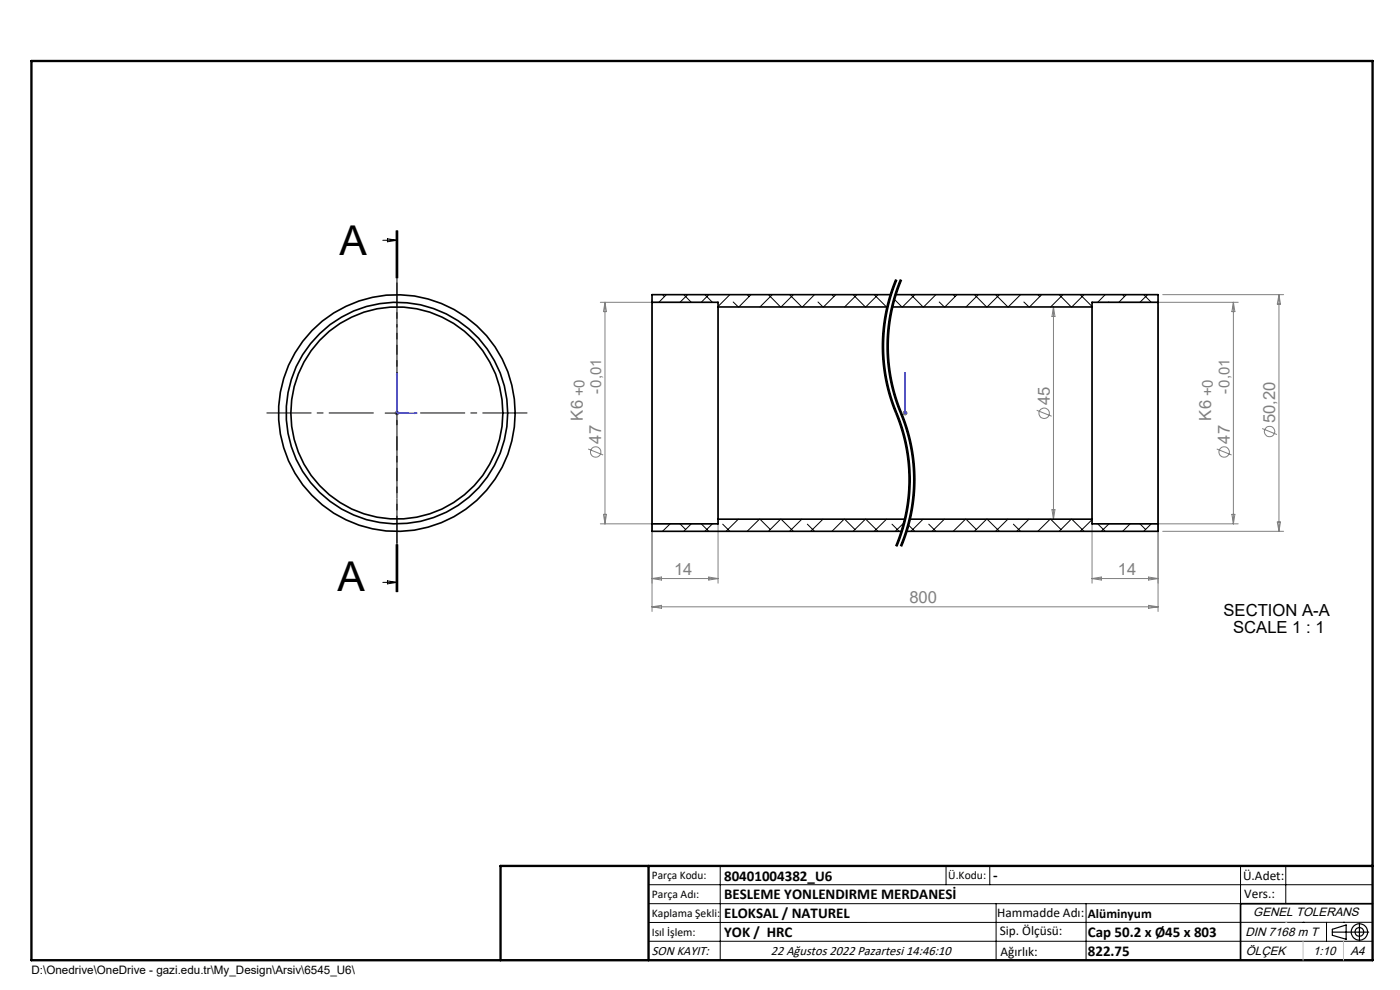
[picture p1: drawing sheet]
<svg xmlns="http://www.w3.org/2000/svg" width="297mm" height="210mm" viewBox="0 0 297 210" stroke-linecap="round" stroke-linejoin="round" font-family="sans-serif">
<g fill="none" stroke="#808080" stroke-width=".21">
<path d="M127.4 64.1h23.9M128.3 64.1l.4 2h-.7zM128.3 64.1v47M138.3 63.5v66.2M152.3 65.1v58.6M223.5 65.1v45M223.5 65.1l.3 2h-.6zM231.7 65.1v58.6M232.7 64.1h30M245.7 63.5v66.2M246.7 62.5h25.6M261.7 64.1v47"/>
<path d="M261.7 64.1l.3 2h-.7zM271.3 62.5v50.2M271.3 62.5l.3 2h-.6zM83.7 87.6h1M83.9 87.3l.7 .7M84.2 87.1v1M84.6 87.3l-.7 .7M124.8 95.2l3.2 1.3M191.5 87.6h1M191.7 87.3l.7 .7M192 87.1v1M192.4 87.3l-.7 .7"/>
<path d="M219.9 87l3.2 1.3M258.1 95.2l3.2 1.3M267.8 90.9l3.1 1.3M127.4 111.1h23.9M128 109.1h.7l-.4 2zM223.2 108.1h.6l-.3 2zM232.7 111.1h30M246.7 112.7h25.6M261.3 109.1h.7l-.3 2zM271 110.7h.6l-.3 2zM138.3 122.7l2-.3v.6zM138.3 122.7h14"/>
<path d="M138.3 128.7h107.4M138.3 128.7l2-.3v.6zM150.4 122.4l1.9 .3-1.9 .3zM231.7 122.7h14M231.7 122.7l1.9-.3v.6zM243.7 122.4l2 .3-2 .3zM243.7 128.4l2 .3-2 .3z"/>
<circle cx="126.4" cy="95.9" r="1.11"/>
<circle cx="221.5" cy="87.7" r="1.11"/>
<circle cx="259.7" cy="95.9" r="1.1"/>
<circle cx="269.3" cy="91.5" r="1.09"/>
</g>
<path d="M190.1 59.3a36.8 36.8 0 0 0 0 28.3M191.1 59.3a36.8 36.8 0 0 0 0 28.3M190.1 87.6a36.8 36.8 0 0 1 0 28.3M191.1 87.6a36.8 36.8 0 0 1 0 28.3" fill="none" stroke="#000" stroke-width=".21" stroke-dasharray="6.3 1.3 1.3 1.3" stroke-dashoffset="3.9" stroke-linecap="butt"/>
<g fill="none" stroke="#000" stroke-width=".21">
<path d="M81.2 51h3M82.2 50.7l2 .3-2 .3zM84 49v10M84.2 49v10M84.4 49v10M190 59.3l-1.2 3.3-.9 3.4M190.1 59.3a37.2 37.2 0 0 0 .7 29.9 36.8 36.8 0 0 1-.7 26.7M190.3 59.4a36.6 36.6 0 0 0-1.4 24M191 59.3l-1.2 3.3-.9 3.4M191.1 59.3a37.2 37.2 0 0 0 .7 29.9 36.8 36.8 0 0 1-.7 26.7M191.3 59.4a36.6 36.6 0 0 0-1.4 24M187.1 73.9l.3 4.4"/>
<path d="M187.2 71.3l-.1 2.6M187.4 78.3a44 44 0 0 0 3.5 11.8 36.6 36.6 0 0 1 1.9 10.3M187.9 66l-.7 5.3M188.1 73.9l.3 4.4M188.2 71.3l-.1 2.6M188.4 78.3a44 44 0 0 0 3.5 11.8 36.6 36.6 0 0 1 1.9 10.3M188.9 66l-.7 5.3M81.7 87.6h5M84.2 85.1v5M188.9 83.4l1.2 3.7M189.9 83.4l2 5.8M190.1 87.1l.2 .4z"/>
<path d="M190.3 87.5l.6 1.7M190.9 89.2a36.9 36.9 0 0 1 2.1 15.6M191.9 89.2a36.9 36.9 0 0 1 2.1 15.6M84 115.5v10M84.2 115.5v10M84.4 115.5v10zM191.2 112.5l-1.2 3.3M191.5 112.6l-1.2 3.3M191.8 111.8l-.3 .8M192.2 112.5l-1.2 3.3M192.5 112.6l-1.2 3.3M192.7 103.9l-.5 4.4-1 4.2"/>
<path d="M192.8 111.8l-.3 .8M192.8 100.4v1.8M192.8 102.2l-.1 1.7M193 104.8l-.4 3.5-.8 3.5M193.7 103.9l-.5 4.4-1 4.2M193.8 100.4v1.8M193.8 102.2l-.1 1.7M194 104.8l-.4 3.5-.8 3.5M81.2 123.5h3M82.2 123.2l2 .3-2 .4zM137.6 187.7h153.6M137.6 191.7h153.6"/>
<path d="M137.6 199.7h153.6M152.8 183.7v20M200.7 183.7v4M210 183.7v4M211.3 191.7v12M230.4 191.7v12M263.2 183.7v20M272.8 183.7v8M276.4 195.6h.1M281.4 195.6v4.1M285 195.6h.1M291.2 195.6l-153.6 .1"/>
</g>
<g fill="none" stroke="#000" stroke-width=".25">
<path d="M282.6 197.7h7.8M282.6 197.1l3-.9v3l-3-.8zM288.4 195.8v3.8M106.2 203.7h185"/>
<circle cx="288.4" cy="197.7" r="1.74"/>
<circle cx="288.4" cy="197.7" r=".93"/>
</g>
<path d="M84.2 79v8.6h4.3M84.2 79l.1 .5h-.2zM192 79v.5v-.5M192 79v8.6M88.1 87.5l.4 .1-.4 .1zM192 87.5v.2zM192 87.6h.1" fill="none" stroke="#00f" stroke-width=".21"/>
<path d="M79.2 87.6h-22.6M84.2 82.6v-22.6M84.2 92.6v22.6M89.2 87.6h22.6" fill="none" stroke="#000" stroke-width=".21" stroke-dasharray="15.2 1.3 1.3 1.3" stroke-dashoffset="5.8"/>
<path d="M84.2 49v76.5" fill="none" stroke="#000" stroke-width=".21" stroke-dasharray="6.3 1.3 1.3 1.3" stroke-dashoffset=".5"/>
<path d="M291.2 191.7h-28v12" fill="none" stroke="#000" stroke-width=".35"/>
<path d="M6.7 12.9h284.5v190.8h-284.5zM137.6 183.7v20M291.2 183.7h-185v20" fill="none" stroke="#000" stroke-width=".5"/>
<path d="M276.4 199.7v4M285 199.7v4" fill="none" stroke="#c0c0c0" stroke-width=".21"/>
<path d="M272.8 195.6h.1" fill="none" stroke="#c0c0c0" stroke-width=".25"/>
<g fill="#00f">
<path d="M88.1 87.5l.4 .1-.4 .1zM84.2 79l.1 .5h-.2z"/>
<path d="M192 87.5v.2zM192 79v.5zM192 87.5v.2zM192 79v.5z"/>
</g>
<g fill="none" stroke="#000" stroke-width=".35">
<path d="M138.3 64.1v47M138.3 64.1h14v1M152.3 65.1v45M152.3 65.1h35.9M188.9 62.5h-50.6v1.6M189.3 65.1h42.4M190 62.5h55.7v1.6M231.7 65.1v45M245.7 64.1v47M245.7 64.1h-14v1M138.3 111.1v1.6h53M152.3 110.1h39.7"/>
<path d="M152.3 110.1v1h-14M193 110.1h38.7M231.7 110.1v1h14M245.7 111.1v1.6h-53.4"/>
<circle cx="84.2" cy="87.6" r="22.5"/>
<circle cx="84.2" cy="87.6" r="25.1"/>
<circle cx="84.2" cy="87.6" r="23.5"/>
</g>
<g fill="none" stroke="#000" stroke-width=".21">
<path d="M140.5 62.5l.5 .4M141.4 62.5l-1.6 1.6M145.1 62.5l1.5 1.6M145.9 62.5l-1.6 1.6M149.5 62.5l1.6 1.6M150.4 62.5l-1.6 1.6M154.8 62.5l-2.5 2.5M155.5 64.1l1.1 1M158.5 62.5l.4 .4M159.3 62.5l-2.6 2.6M163 62.5l2.6 2.6M163.8 62.5l-2.6 2.6"/>
<path d="M167.5 62.5l2.6 2.6M168.3 62.5l-2.6 2.6M172.8 62.5l-2.6 2.6M173.5 64.1l1.1 1M176.5 62.5l.4 .4M177.3 62.5l-2.6 2.6M181 62.5l2.6 2.6M181.8 62.5l-2.6 2.6M185.5 62.5l2.6 2.6M186.3 62.5l-2.6 2.6M188.3 65l-.1 .1M189.7 63.5l1.6 1.6"/>
<path d="M193.3 62.5l2.5 2.6M194.1 62.5l-2.6 2.6M198.5 62.5l-2.6 2.6M199.2 64.1l1.1 1M202.2 62.5l.4 .4M203 62.5l-2.6 2.6M206.7 62.5l2.6 2.6M207.5 62.5l-2.6 2.6M211.2 62.5l2.6 2.6M212 62.5l-2.6 2.6M216.5 62.5l-2.6 2.6M217.2 64.1l1.1 1"/>
<path d="M220.2 62.5l.4 .4M221 62.5l-2.6 2.6M224.7 62.5l2.6 2.6M225.5 62.5l-2.6 2.6M229.2 62.5l2.5 2.5M230 62.5l-2.6 2.6M234.5 62.5l-1.6 1.6M235.2 64.1h.1M238.2 62.5l.3 .4M238.9 62.5l-1.6 1.6M242.6 62.5l1.6 1.6M243.5 62.5l-1.7 1.6"/>
<path d="M142.2 111.1l-1.7 1.6M144.3 111.1l1.2 1.2M146.6 111.1l-1.5 1.6M148.8 111.1l1.6 1.6M151.1 111.1l-1.6 1.6M153.3 111.2l1.5 1.5M156.6 110.1l-2.6 2.6M161.1 110.1l-2.6 2.6M161.2 110.1l2.2 2.2M165.6 110.1l-2.6 2.6M165.7 110.1l2.6 2.6M170.1 110.1l-2.6 2.6"/>
<path d="M171.3 111.2l1.5 1.5M174.6 110.1l-2.6 2.6M179.1 110.1l-2.6 2.6M179.2 110.1l2.2 2.2M183.6 110.1l-2.6 2.6M183.7 110.1l2.6 2.6M188.1 110.1l-2.6 2.6M189.2 111.2l1.5 1.5M191.8 110.9l-1.9 1.8M192.7 111.3l1.4 1.4M195.8 110.1l-2.5 2.6M197 111.2l1.5 1.5"/>
<path d="M200.3 110.1l-2.6 2.6M204.8 110.1l-2.6 2.6M204.9 110.1l2.2 2.2M209.3 110.1l-2.6 2.6M209.4 110.1l2.6 2.6M213.8 110.1l-2.6 2.6M215 111.2l1.5 1.5M218.3 110.1l-2.6 2.6M222.8 110.1l-2.6 2.6M222.9 110.1l2.2 2.2M227.3 110.1l-2.6 2.6M227.4 110.1l2.6 2.6"/>
<path d="M231.7 110.2l-2.5 2.5M232.9 111.2l1.6 1.5M235.3 111.1l-1.7 1.6M239.7 111.1l-1.5 1.6M241.8 111.1l1.2 1.2M244.2 111.1l-1.6 1.6"/>
</g>
<g font-size="8.7">
<text x="72" y="54.1">A</text>
<text x="71.6" y="125.4">A</text>
</g>
<g font-size="3.5" fill="#808080">
<text x="123.7" y="89.2" transform="rotate(-90 123.7 89.2)">K6 +0</text>
<text x="222.7" y="85.9" transform="rotate(-90 222.7 85.9)">45</text>
<text x="257" y="89.2" transform="rotate(-90 257 89.2)">K6 +0</text>
<text x="270.5" y="89.7" transform="rotate(-90 270.5 89.7)">50,20</text>
<text x="127.6" y="94.1" transform="rotate(-90 127.6 94.1)">47</text>
<text x="260.9" y="94.1" transform="rotate(-90 260.9 94.1)">47</text>
<text x="143" y="121.9">14</text>
<text x="237.2" y="121.9">14</text>
<text x="192.9" y="127.9">800</text>
</g>
<g font-size="3.5">
<text x="259.6" y="130.7">SECTION A-A</text>
<text x="261.6" y="134.3">SCALE 1 : 1</text>
</g>
<g font-size="3.2" fill="#808080">
<text x="127.5" y="83.7" transform="rotate(-90 127.5 83.7)">-0,01</text>
<text x="260.9" y="83.7" transform="rotate(-90 260.9 83.7)">-0,01</text>
</g>
<g font-size="3.2">
<text x="153.6" y="186.8">80401004382_U6</text>
<text x="153.6" y="190.8">BESLEME YONLENDIRME MERDANESİ</text>
<text x="210.7" y="186.6">-</text>
<text x="153.6" y="194.8">ELOKSAL / NATUREL</text>
<text x="153.6" y="198.8">YOK / HRC</text>
<text x="230.8" y="198.7">Cap 50.2 x Ø45 x 803</text>
<text x="230.8" y="202.8">822.75</text>
</g>
<g font-size="2.8">
<text x="263.7" y="186.7">Ü.Adet:</text>
<text x="263.9" y="190.5">Vers.:</text>
<text x="211.5" y="194.5">Hammadde Adı:</text>
<text x="230.8" y="194.7">Alüminyum</text>
<text x="138.3" y="202.6">SON KAYIT:</text>
<text x="163.6" y="202.6">22 Ağustos 2022 Pazartesi 14:46:10</text>
<text x="212.1" y="198.4">Sip. Ölçüsü:</text>
<text x="212.2" y="202.7">Ağırlık:</text>
</g>
<g font-size="2.6">
<text x="265.9" y="194.4">GENEL TOLERANS</text>
<text x="264.2" y="198.5">DIN 7168 m T</text>
<text x="264.3" y="202.6">ÖLÇEK</text>
<text x="278.5" y="202.6">1:10</text>
<text x="286.5" y="202.6">A4</text>
</g>
<g font-size="2.5">
<text x="138.3" y="186.4">Parça Kodu:</text>
<text x="138.3" y="190.5">Parça Adı:</text>
<text x="201.2" y="186.5">Ü.Kodu:</text>
<text x="138.3" y="194.5">Kaplama Şekli:</text>
<text x="138.3" y="198.6">Isıl İşlem:</text>
<text x="6.7" y="206.7">D:\Onedrive\OneDrive - gazi.edu.tr\My_Design\Arsiv\6545_U6\</text>
</g>
</svg>
